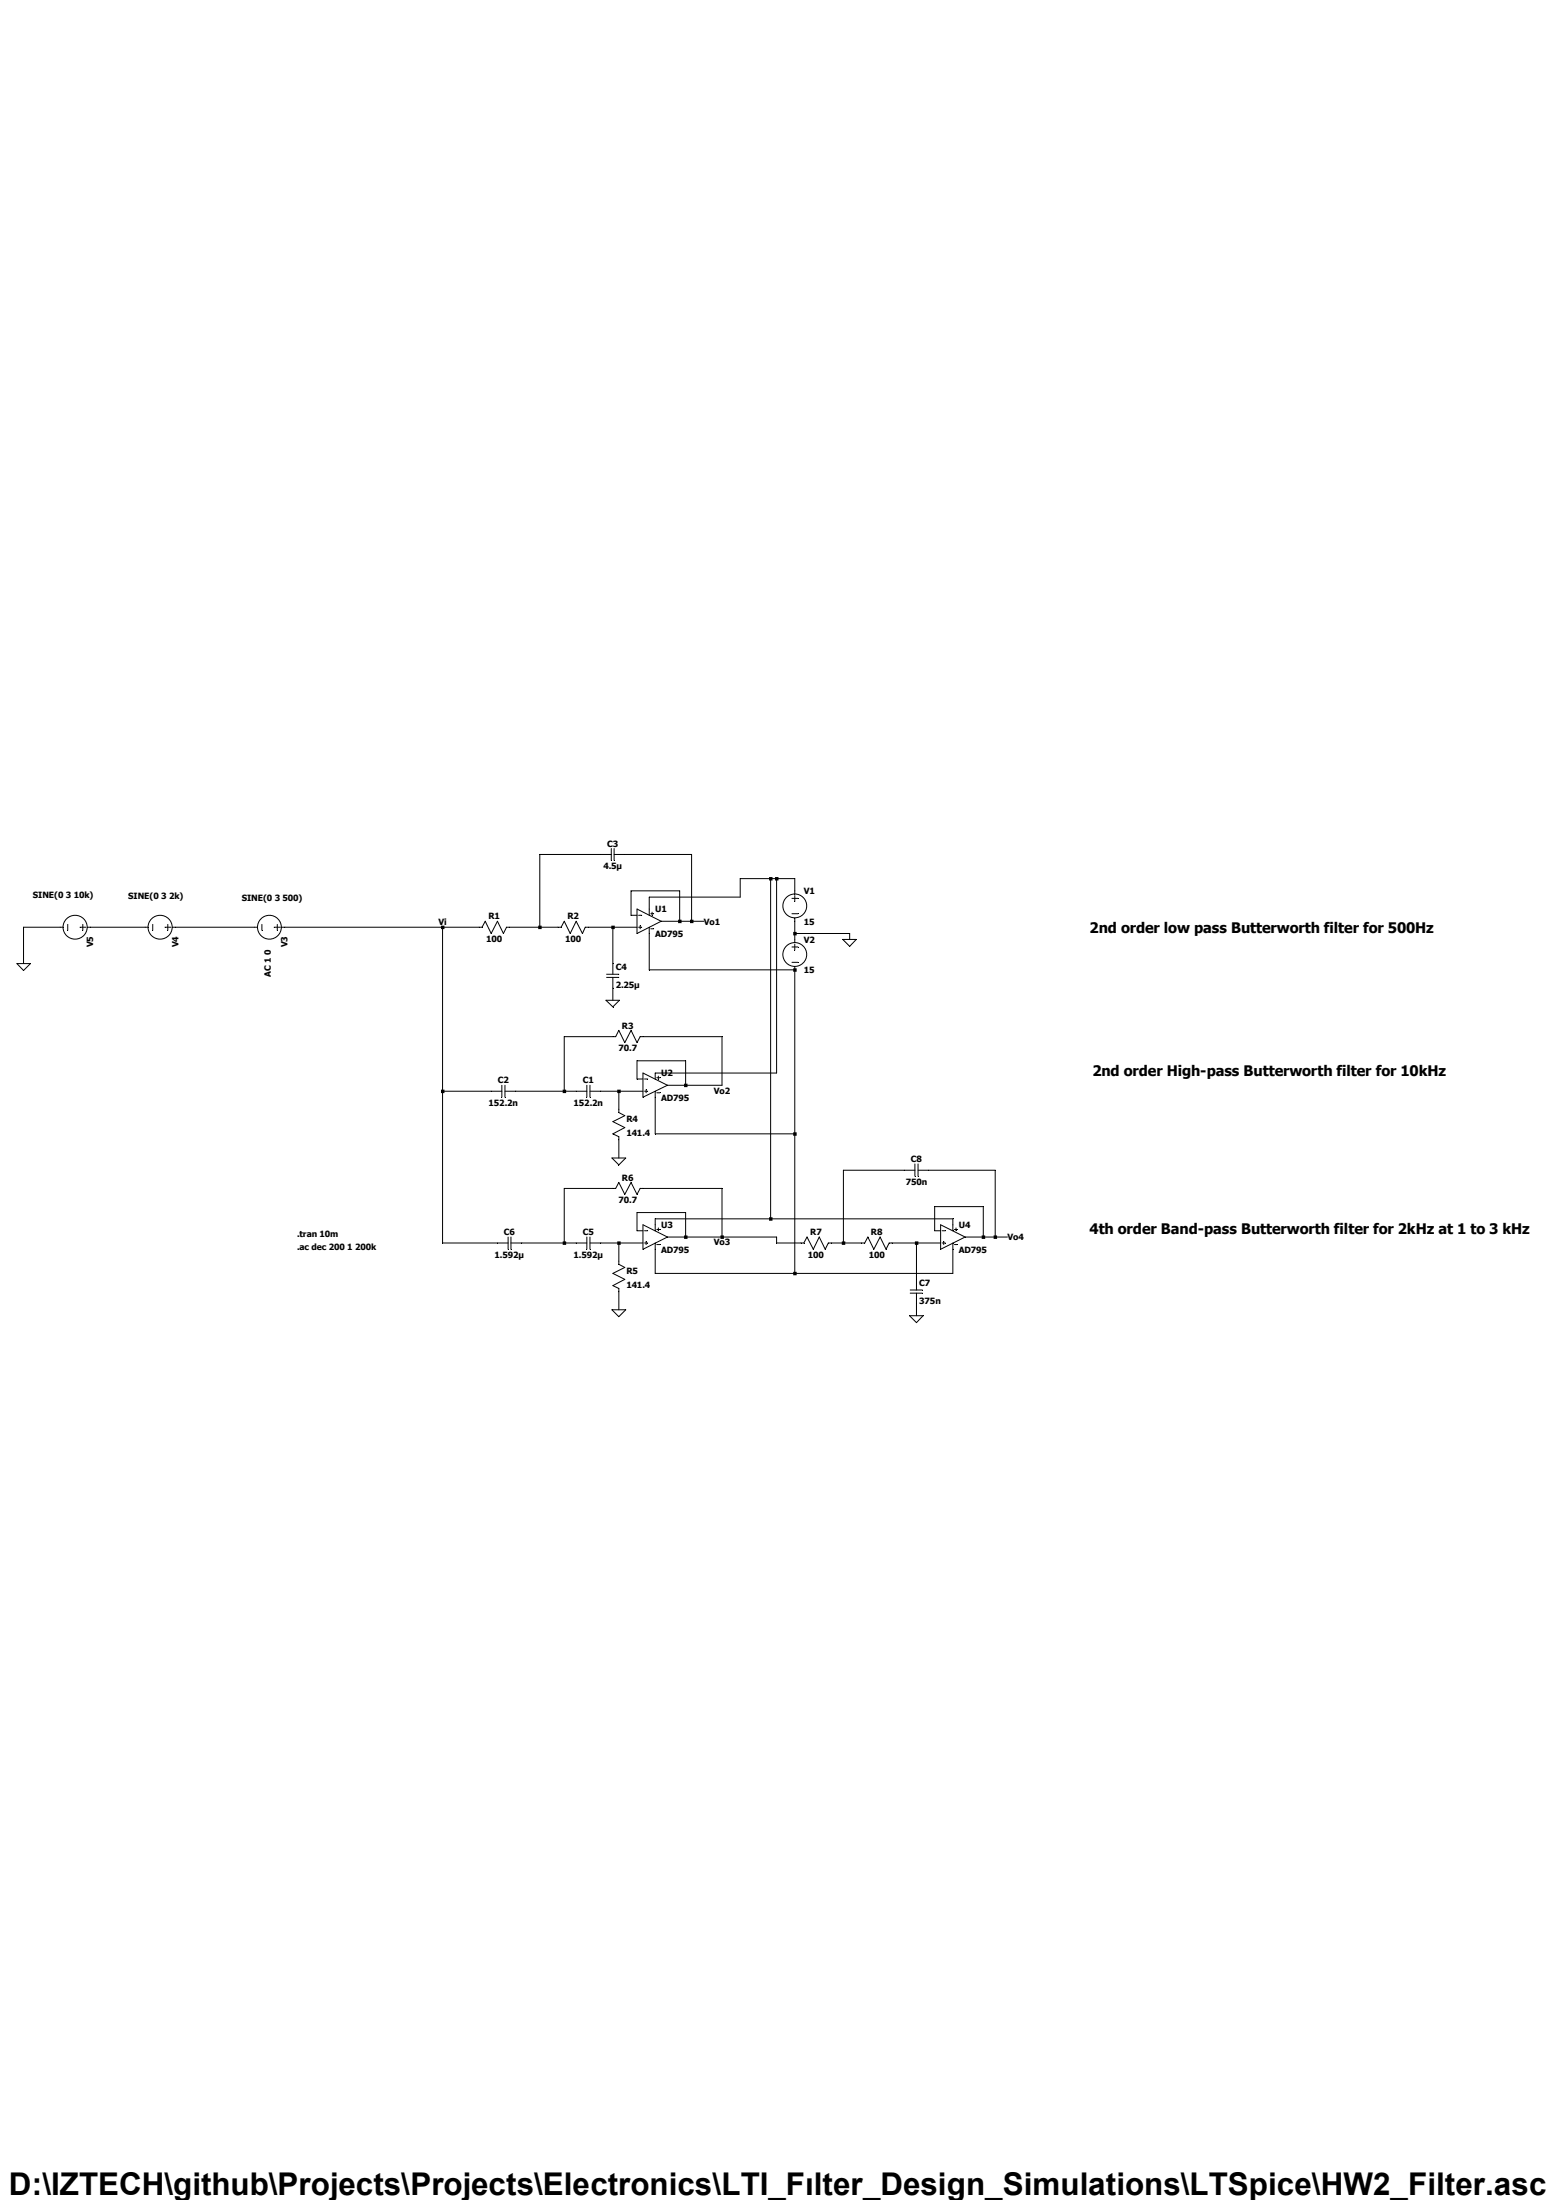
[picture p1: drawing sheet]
<svg xmlns="http://www.w3.org/2000/svg" width="210mm" height="297mm" viewBox="0 0 210 297" stroke-linecap="round" stroke-linejoin="round" font-family="sans-serif">
<g fill="none" stroke="#000" stroke-width=".13">
<path d="M82.5 115.4h-9.6v9.8M82.5 114.6v1.6M82.9 115.4h10.4v9M82.9 114.6v1.6M104 118.6v45.9M104.8 118.6v26.3h-16.4v.8M2.3 130.1h1.8l-.9 .9zM8.5 125.2h-5.3v4.9M9.1 124.8v.8M10.8 125.2h.8M11.2 124.8v.8M11.8 125.2h8.2"/>
<path d="M20.6 124.8v.8M22.3 125.2h.8M22.6 124.8v.8M23.3 125.2h11.5M35.3 124.8v.8M37 125.2h.8M37.4 124.8v.8M38 125.2h27.1l.4-.8 .8 1.6 .8-1.6 .8 1.6 .5-.8h7.3l.5-.8 .8 1.6 .8-1.6 .8 1.6 .4-.8h7M59.7 125.2v42.6h8.9M81.8 135h1.8l-.9 .9zM81.9 131.5h1.6M81.9 132h1.6"/>
<path d="M82.7 125.2v6.3M82.7 132v3M86 122.7l3.2 1.7-3.2 1.6zM86 123.6h-.8v-3.3h6.5v4.1M86.2 123.6h.4M86.2 125.2h.4M86.4 125v.4M87.6 125.2v5.7h19.7M87.8 123.4h.4M87.8 125.4h.4M88 123.1v.5M89.2 124.4h5.8"/>
<path d="M106.9 123.4h.8M106.9 121.3h.8M106.9 127.8h.8M106.9 129.9h.8M107.3 120.7v-2.1h-7.4v2.5h-12.3v2.5M107.3 120.9v.8M107.3 124v3.3M107.3 127.5v.8M107.3 130.5v41.4M107.3 126h7.4v.8M113.7 126.8h1.9l-.9 1zM59.7 147.3h8"/>
<path d="M67.7 146.5v1.6M68.2 147.3h11M68.2 146.5v1.6M79.2 146.5v1.6M79.6 147.3h7.2M79.6 146.5v1.6M82.6 156.3h1.9l-1 1zM83.5 147.3v2.9l.8 .4-1.6 .8 1.6 .8-1.6 .9 .8 .4v2.8M86.8 145.7h-.8v-2.5h6.5v3.3M86.8 144.9l3.3 1.6-3.3 1.6zM87 145.7h.4M87 147.3h.4"/>
<path d="M87.2 147.1v.4M88.4 147.3v5.8h18.9M88.6 145.5h.5M88.6 147.5h.5M88.9 145.3v.4M90.1 146.5h7.4v-6.5h-11.1l-.4 .8-.8-1.7-.9 1.7-.8-1.7-.4 .9h-6.9v7.3M123.5 158h-9.7v9.8M123.5 157.1v1.7M123.9 158h10.4v9M123.9 157.1v1.7M68.6 167v1.7M69 167.8h10.2"/>
<path d="M69 167v1.7M79.2 167v1.7M79.6 167v1.7M79.6 167.8h7.2M82.6 176.8h1.9l-1 1zM83.5 167.8v2.9l.8 .4-1.6 .8 1.6 .8-1.6 .9 .8 .3v2.9M86.8 166.2h-.8v-2.5h6.5v3.3M86.8 165.4l3.3 1.6-3.3 1.7zM87 166.2h.4M87 167.8h.4M87.2 167.6v.4M88.4 166.2v-1.7h40.2v1.7"/>
<path d="M88.4 167.8v4.1h40.2v-4.1M88.6 166h.5M88.6 168h.5M88.9 165.8v.4M90.1 167h14.7v.8h3.7l.4-.8 .9 1.7 .8-1.7 .8 1.7 .4-.9h4.9l.4-.8 .8 1.7 .9-1.7 .8 1.7 .4-.9h7M97.5 167v-6.6h-11.1l-.4 .8-.8-1.6-.9 1.6-.8-1.6-.4 .8h-6.9v7.4M122.8 177.6h1.8l-.9 1zM122.9 174.2h1.6M122.9 174.6h1.6M123.7 167.8v6.4M123.7 174.6v3M127 166.2h-.8v-3.3h6.5v4.1"/>
<path d="M127 165.4l3.3 1.6-3.3 1.7zM127.2 166.2h.4M127.2 167.8h.4M127.4 167.6v.4M128.8 166h.4M128.8 168h.4M129 165.8v.4M130.3 167h5.7"/>
<circle cx="10.1" cy="125.2" r="1.62"/>
<circle cx="21.6" cy="125.2" r="1.62"/>
<circle cx="36.4" cy="125.2" r="1.61"/>
<circle cx="107.3" cy="128.9" r="1.61"/>
<circle cx="107.3" cy="122.3" r="1.61"/>
</g>
<path d="M59.5 125h.5v.4h-.5zM59.5 147.1h.5v.5h-.5zM72.6 125h.5v.4h-.5zM75.9 147.1h.5v.5h-.5zM75.9 167.6h.5v.5h-.5zM82.5 125h.5v.4h-.5zM83.3 147.1h.5v.5h-.5zM83.3 167.6h.5v.5h-.5zM91.5 124.2h.5v.4h-.5zM92.3 146.3h.5v.5h-.5zM92.3 166.8h.5v.5h-.5zM93.1 124.2h.5v.4h-.5zM97.2 166.8h.5v.5h-.5zM103.8 118.4h.5v.5h-.5zM103.8 164.3h.5v.5h-.5zM104.6 118.4h.5v.5h-.5zM107.1 125.8h.4v.5h-.4zM107.1 130.7h.4v.5h-.4zM107.1 152.9h.4v.4h-.4zM107.1 171.7h.4v.5h-.4zM113.6 167.6h.5v.5h-.5zM123.5 167.6h.5v.5h-.5zM132.5 166.8h.5v.5h-.5zM134.1 166.8h.5v.5h-.5z" fill-rule="evenodd" fill="#000"/>
<text font-size="4.2" x="1.2" y="296.3">D:\IZTECH\github\Projects\Projects\Electronics\LTI_Fılter_Design_Simulations\LTSpice\HW2_Filter.asc</text>
<g font-size="2">
<text x="147.1" y="125.9">2nd order low pass Butterworth filter for 500Hz</text>
<text x="147.4" y="145.2">2nd order High-pass Butterworth filter for 10kHz</text>
<text x="147.1" y="166.5">4th order Band-pass Butterworth filter for 2kHz at 1 to 3 kHz</text>
</g>
<g font-size="1.2">
<text x="81.4" y="117.3">4.5µ</text>
<text x="82" y="114.3">C3</text>
<text x="4.4" y="121.2">SINE(0 3 10k)</text>
<text x="17.3" y="121.4">SINE(0 3 2k)</text>
<text x="32.6" y="121.7">SINE(0 3 500)</text>
<text x="59.2" y="124.9">Vi</text>
<text x="65.9" y="124.1">R1</text>
<text x="76.6" y="124.1">R2</text>
<text x="88.4" y="123.2">U1</text>
<text x="95" y="124.8">Vo1</text>
<text x="108.5" y="120.7">V1</text>
<text x="108.5" y="124.8">15</text>
<text x="12.6" y="127.9" transform="rotate(-90 12.6 127.9)">V5</text>
<text x="24.1" y="127.9" transform="rotate(-90 24.1 127.9)">V4</text>
<text x="36.5" y="132" transform="rotate(-90 36.5 132)">AC 1 0</text>
<text x="38.8" y="127.9" transform="rotate(-90 38.8 127.9)">V3</text>
<text x="65.6" y="127.2">100</text>
<text x="76.3" y="127.2">100</text>
<text x="83.1" y="131">C4</text>
<text x="88.4" y="126.5">AD795</text>
<text x="108.5" y="127.3">V2</text>
<text x="108.5" y="131.4">15</text>
<text x="83.1" y="133.4">2.25µ</text>
<text x="83.5" y="141.9">70.7</text>
<text x="83.9" y="138.9">R3</text>
<text x="66" y="149.3">152.2n</text>
<text x="67.2" y="146.3">C2</text>
<text x="77.4" y="149.3">152.2n</text>
<text x="78.7" y="146.3">C1</text>
<text x="89.2" y="145.3">U2</text>
<text x="89.2" y="148.6">AD795</text>
<text x="96.4" y="147.7">Vo2</text>
<text x="84.5" y="151.5">R4</text>
<text x="84.5" y="153.3">141.4</text>
<text x="83.9" y="159.4">R6</text>
<text x="122.3" y="159.9">750n</text>
<text x="122.9" y="156.9">C8</text>
<text x="40.1" y="167">.tran 10m</text>
<text x="68" y="166.8">C6</text>
<text x="78.7" y="166.8">C5</text>
<text x="83.5" y="162.4">70.7</text>
<text x="89.2" y="165.8">U3</text>
<text x="109.3" y="166.8">R7</text>
<text x="117.6" y="166.8">R8</text>
<text x="129.4" y="165.8">U4</text>
<text x="136" y="167.5">Vo4</text>
<text x="40.1" y="168.7">.ac dec 200 1 200k</text>
<text x="66.8" y="169.8">1.592µ</text>
<text x="77.4" y="169.8">1.592µ</text>
<text x="84.5" y="172">R5</text>
<text x="84.5" y="173.8">141.4</text>
<text x="89.2" y="169.1">AD795</text>
<text x="96.4" y="168.1">Vo3</text>
<text x="109.1" y="169.8">100</text>
<text x="117.3" y="169.8">100</text>
<text x="124.1" y="173.6">C7</text>
<text x="129.4" y="169.1">AD795</text>
<text x="124.1" y="176.1">375n</text>
</g>
</svg>
